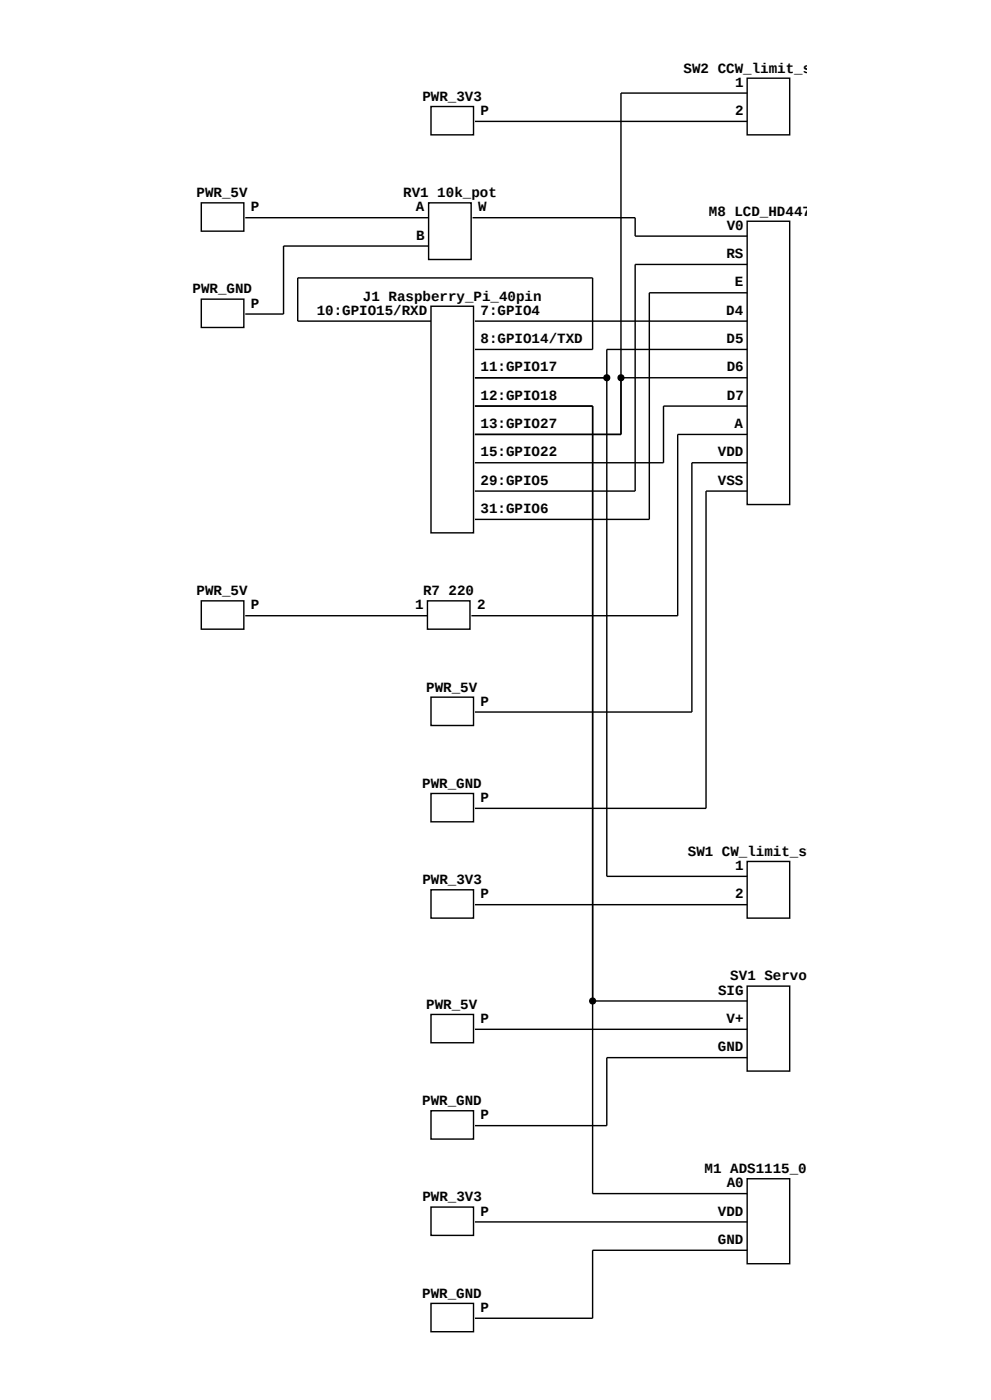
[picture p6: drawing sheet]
<svg xmlns="http://www.w3.org/2000/svg" width="297mm" height="420mm" viewBox="0 0 297 420" stroke-linecap="round" stroke-linejoin="round" font-family="sans-serif">
<g fill="none" stroke="#000" stroke-width=".42">
<path d="M129.2 32h12.7v8.5h-12.7zM142.3 36.4h81.6M223.9 23.5h12.8v17h-12.8zM223.9 27.9h-37.8v102.4h-43.8M60.3 60.9h12.8v8.5h-12.8zM73.5 65.3h55M128.5 60.9h12.7v16.9h-12.7zM128.5 73.8h-43.5v20.4h-11.5M141.6 65.3h48.8v5.5h33.5M223.9 66.4h12.8v85h-12.8zM223.9 79.3h-33.5v68h-48.1M60.3 89.7h12.8v8.5h-12.8z"/>
<path d="M129.2 91.9h12.7v68h-12.7zM129.2 96.3h-40v-12.9h88.4v21.4h-35.3M142.3 96.3h81.6M223.9 87.8h-29.3v68h-52.3M142.3 113.3h39.6M186.1 113.3h37.8M223.9 104.8h-42v158.1h42M142.3 121.8h35.3v236.3h46.3M223.9 121.8h-25v17h-56.6M223.9 130.3h-20.8v54.4h-61.8M223.9 138.8h-16.5v74.8h-65.1M223.9 147.3h-12.3v95.2h-69.3"/>
<path d="M60.3 180.3h12.8v8.5h-12.8zM73.5 184.7h54.6M128.1 180.3h12.8v8.5h-12.8zM129.2 209.1h12.7v8.5h-12.7zM129.2 238h12.7v8.5h-12.7zM223.9 258.4h12.8v17h-12.8zM129.2 266.9h12.7v8.5h-12.7zM142.3 271.4h81.6M223.9 295.8h12.8v25.5h-12.8zM129.2 304.3h12.7v8.5h-12.7zM142.3 308.8h81.6M177.6 300.3h46.3"/>
<path d="M223.9 317.3h-42v20.4h-39.6M129.2 333.2h12.7v8.5h-12.7zM223.9 353.6h12.8v25.5h-12.8zM129.2 362.1h12.7v8.5h-12.7zM142.3 366.6h81.6M223.9 375.1h-46.3v20.4h-35.3M129.2 391h12.7v8.5h-12.7z"/>
</g>
<g fill="#000" stroke="#000" stroke-width=".42">
<circle cx="181.9" cy="113.3" r=".86"/>
<circle cx="186.1" cy="113.3" r=".86"/>
<circle cx="177.6" cy="300.3" r=".86"/>
</g>
<g font-size="4.2">
<text x="204.9" y="21.8">SW2 CCW_limit_s</text>
<text x="220.3" y="26">1</text>
<text x="126.6" y="30.3">PWR_3V3</text>
<text x="144" y="34.5">P</text>
<text x="220.3" y="34.5">2</text>
<text x="58.9" y="59.2">PWR_5V</text>
<text x="120.9" y="59.2">RV1 10k_pot</text>
<text x="75.2" y="63.4">P</text>
<text x="124.6" y="63.4">A</text>
<text x="143.3" y="63.4">W</text>
<text x="212.5" y="64.7">M8 LCD_HD447</text>
<text x="124.7" y="71.9">B</text>
<text x="217.8" y="68.9">V0</text>
<text x="217.7" y="77.4">RS</text>
<text x="57.7" y="88">PWR_GND</text>
<text x="220.3" y="85.9">E</text>
<text x="75.2" y="92.3">P</text>
<text x="94.9" y="94.4">10:GPIO15/RXD</text>
<text x="108.8" y="90.2">J1 Raspberry_Pi_40pin</text>
<text x="144" y="94.4">7:GPIO4</text>
<text x="217.7" y="94.4">D4</text>
<text x="144" y="102.9">8:GPIO14/TXD</text>
<text x="217.8" y="102.9">D5</text>
<text x="144" y="111.4">11:GPIO17</text>
<text x="217.8" y="111.4">D6</text>
<text x="144" y="119.9">12:GPIO18</text>
<text x="217.8" y="119.9">D7</text>
<text x="144" y="128.4">13:GPIO27</text>
<text x="220.1" y="128.4">A</text>
<text x="144" y="136.9">15:GPIO22</text>
<text x="215.2" y="136.9">VDD</text>
<text x="144" y="145.4">29:GPIO5</text>
<text x="215.1" y="145.4">VSS</text>
<text x="144" y="153.9">31:GPIO6</text>
<text x="58.9" y="178.6">PWR_5V</text>
<text x="126.8" y="178.6">R7 220</text>
<text x="75.2" y="182.8">P</text>
<text x="124.5" y="182.8">1</text>
<text x="143" y="182.8">2</text>
<text x="127.8" y="207.5">PWR_5V</text>
<text x="144" y="211.7">P</text>
<text x="126.6" y="236.3">PWR_GND</text>
<text x="144" y="240.6">P</text>
<text x="206.2" y="256.7">SW1 CW_limit_sw</text>
<text x="220.3" y="261">1</text>
<text x="126.6" y="265.2">PWR_3V3</text>
<text x="144" y="269.5">P</text>
<text x="220.3" y="269.5">2</text>
<text x="215.2" y="298.4">SIG</text>
<text x="218.9" y="294.1">SV1 Servo</text>
<text x="127.8" y="302.6">PWR_5V</text>
<text x="144" y="306.9">P</text>
<text x="217.8" y="306.9">V+</text>
<text x="215.2" y="315.4">GND</text>
<text x="126.6" y="331.5">PWR_GND</text>
<text x="144" y="335.8">P</text>
<text x="211.2" y="351.9">M1 ADS1115_0x</text>
<text x="217.8" y="356.2">A0</text>
<text x="126.6" y="360.4">PWR_3V3</text>
<text x="144" y="364.7">P</text>
<text x="215.2" y="364.7">VDD</text>
<text x="215.2" y="373.2">GND</text>
<text x="126.6" y="389.3">PWR_GND</text>
<text x="144" y="393.6">P</text>
</g>
</svg>
